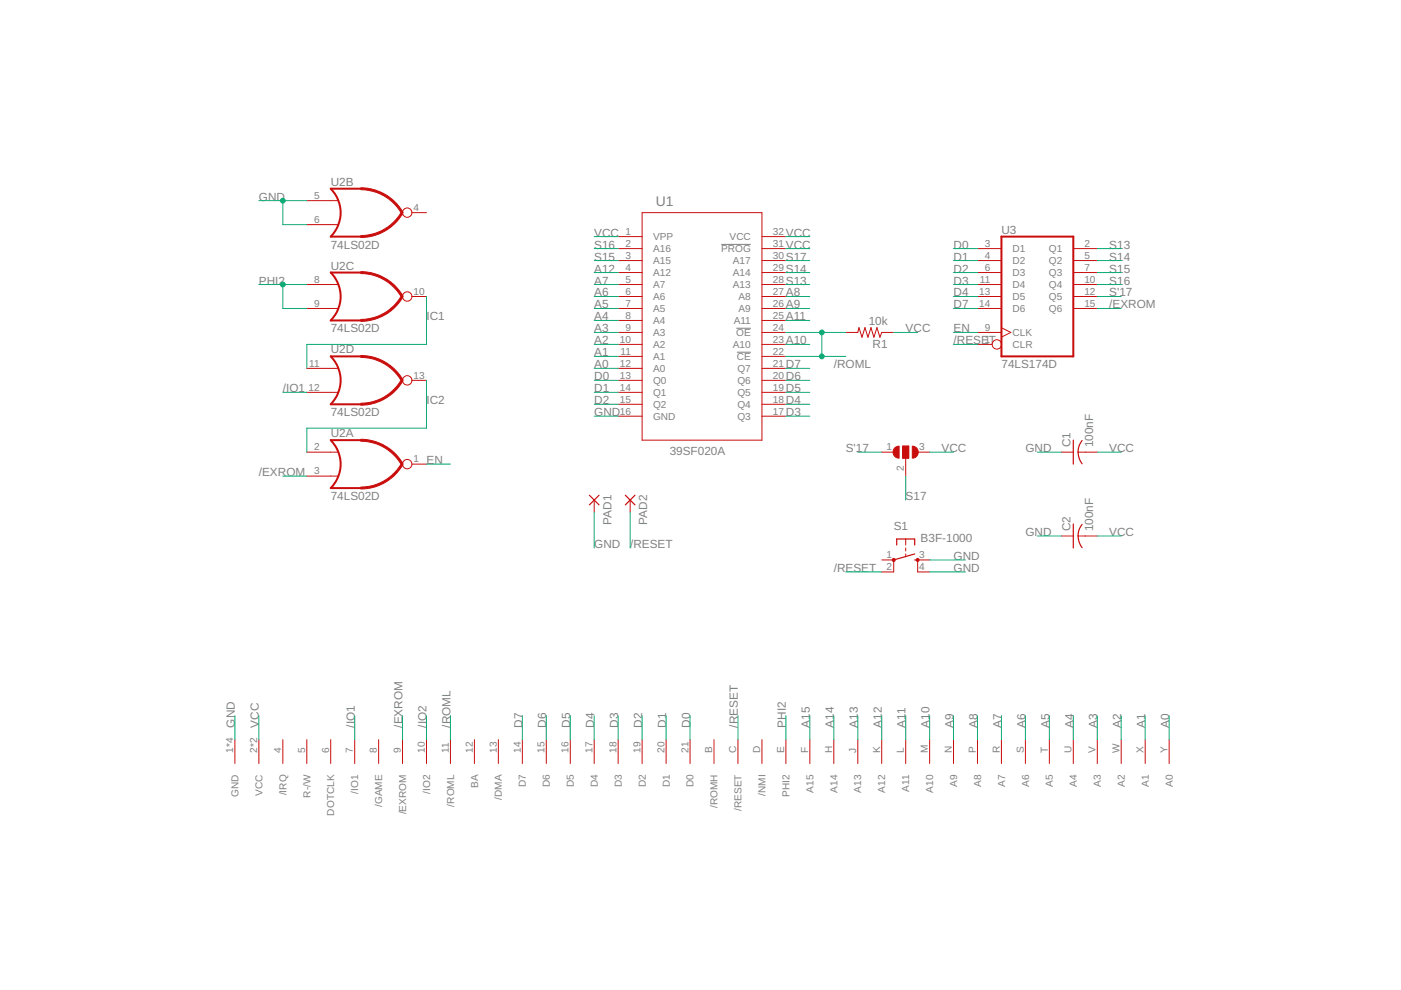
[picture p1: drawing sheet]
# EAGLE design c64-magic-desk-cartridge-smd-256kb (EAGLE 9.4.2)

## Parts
C1  100nF  C-USC0805K  [C0805K]
C2  100nF  C-USC0805K  [C0805K]
PAD1  SMD2.54-5.08  [SMD2,54-5,08]
PAD2  SMD2.54-5.08  [SMD2,54-5,08]
R1  10k  R-US_R0805  [R0805]
S1  B3F-1000  [B3F-10XX]
SJ1  SJ2W  [SJ_2]
U1  M27C2001DIP32-LOWERED  [DIP32]
U2  74LS02D  [SO14]
U3  74LS174D  [SO16]
U$1  C64-EXPANSION-PORT  [EXPANSION_PORT]

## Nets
/EXROM: U2.3(A:I1) U3.15(Q6) U$1.9(/EXROM)
/IO1: U2.12(D:I1) U$1.7(/IO1)
/IO2: U$1.10(/IO2)
/RESET: PAD2.P$1(P) S1.2(P1) U3.1(CLR) U$1.C(/RESET)
/ROML: R1.2 U1.22(!CE) U1.24(!OE) U$1.11(/ROML)
A0: U1.12(A0) U$1.Y(A0)
A1: U1.11(A1) U$1.X(A1)
A2: U1.10(A2) U$1.W(A2)
A3: U1.9(A3) U$1.V(A3)
A4: U1.8(A4) U$1.U(A4)
A5: U1.7(A5) U$1.T(A5)
A6: U1.6(A6) U$1.S(A6)
A7: U1.5(A7) U$1.R(A7)
A8: U1.27(A8) U$1.P(A8)
A9: U1.26(A9) U$1.N(A9)
A10: U1.23(A10) U$1.M(A10)
A11: U1.25(A11) U$1.L(A11)
A12: U1.4(A12) U$1.K(A12)
A13: U$1.J(A13)
A14: U$1.H(A14)
A15: U$1.F(A15)
D0: U1.13(Q0) U3.3(D1) U$1.21(D0)
D1: U1.14(Q1) U3.4(D2) U$1.20(D1)
D2: U1.15(Q2) U3.6(D3) U$1.19(D2)
D3: U1.17(Q3) U3.11(D4) U$1.18(D3)
D4: U1.18(Q4) U3.13(D5) U$1.17(D4)
D5: U1.19(Q5) U$1.16(D5)
D6: U1.20(Q6) U$1.15(D6)
D7: U1.21(Q7) U3.14(D6) U$1.14(D7)
EN: U2.1(A:O) U3.9(CLK)
GND: C1.1 C2.1 PAD1.P$1(P) S1.3(S) S1.4(S1) U1.16(GND) U2.5(B:I0) U2.6(B:I1) U$1.1(GND) U$1.22(GND) U$1.A(GND) U$1.Z(GND)
IC1: U2.10(C:O) U2.11(D:I0)
IC2: U2.2(A:I0) U2.13(D:O)
PHI2: U2.8(C:I0) U2.9(C:I1) U$1.E(PHI2)
S13: U1.28(A13) U3.2(Q1)
S14: U1.29(A14) U3.5(Q2)
S15: U1.3(A15) U3.7(Q3)
S16: U1.2(A16) U3.10(Q4)
S17: SJ1.2 U1.30(A17)
S'17: SJ1.1 U3.12(Q5)
VCC: C1.2 C2.2 R1.1 SJ1.3 U1.1(VPP) U1.31(!PROG) U1.32(VCC) U$1.2(VCC) U$1.3(VCC)
Unconnected: S1.1(P) U2.4(B:O) U$1.4(/IRQ) U$1.5(R-/W) U$1.6(DOTCLK) U$1.8(/GAME) U$1.12(BA) U$1.13(/DMA) U$1.B(/ROMH) U$1.D(/NMI)

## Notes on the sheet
- 39SF020A

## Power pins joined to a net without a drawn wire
GND: U2.7(P:GND) U3.8(GND)
VCC: U2.14(P:VCC) U3.16(VCC)
